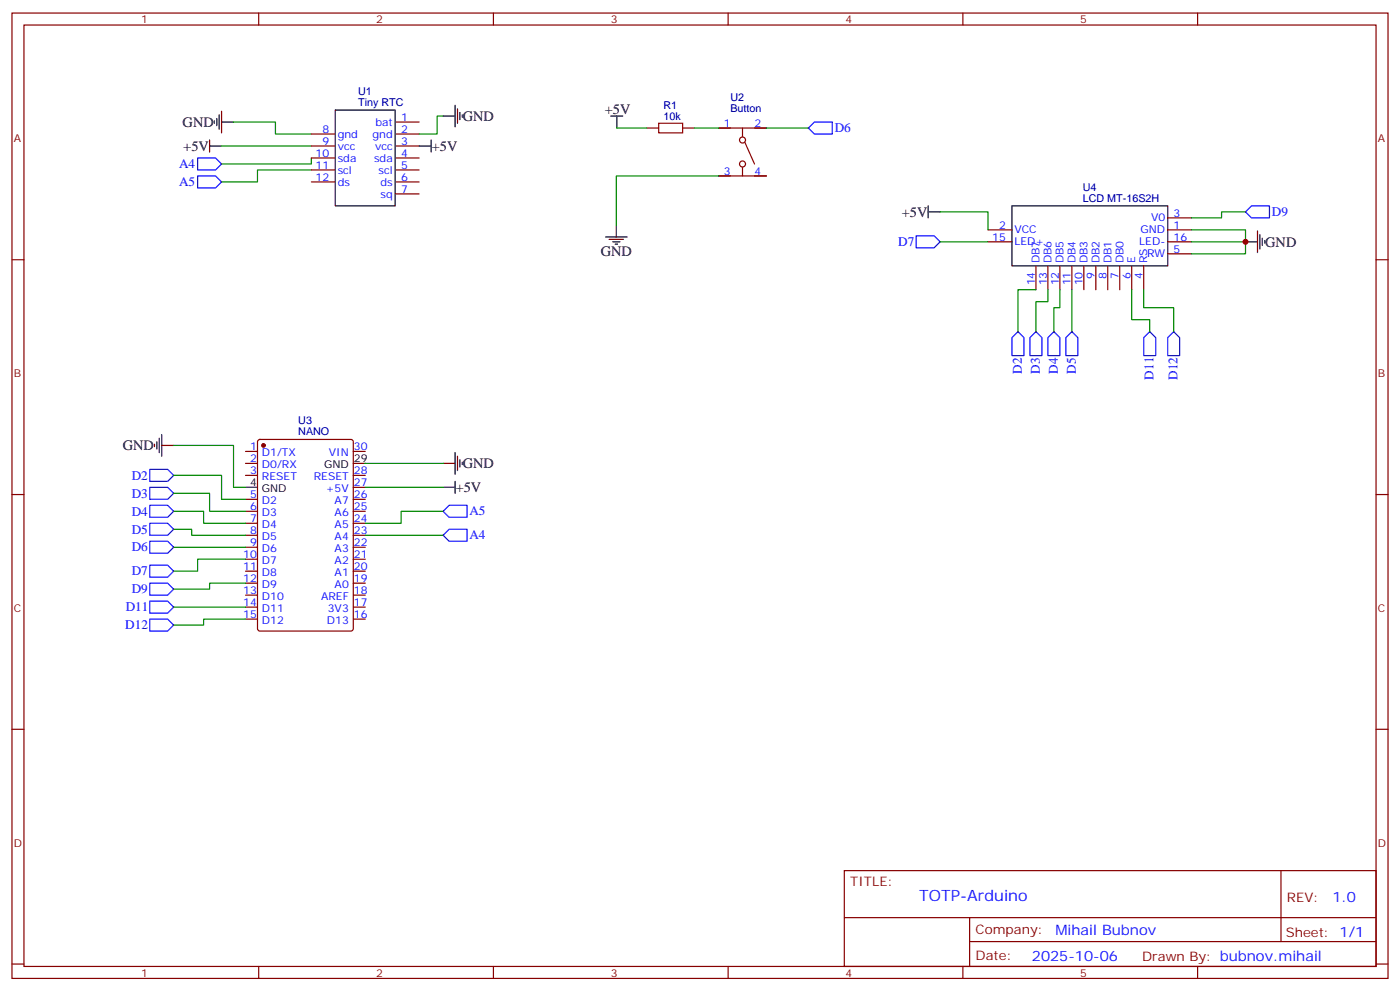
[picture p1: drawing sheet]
<svg xmlns="http://www.w3.org/2000/svg" width="412mm" height="292mm" viewBox="0 0 412 292" stroke-linecap="round" stroke-linejoin="round" font-family="sans-serif">
<g fill="none" stroke="#870000" stroke-width=".35">
<path d="M3.5 3.8h405.4v284.4h-405.4zM7.1 7.4h398.2v277.3h-398.2zM76.2 3.8v3.6M145.3 3.8v3.6M214.5 3.8v3.6M283.6 3.8v3.6M352.8 3.8v3.6M91.7 39.5h7.1M116.4 35.9h7.1M116.4 39.5h7.1M190.5 37.7h3.5M201.1 37.7h3.5"/>
<path d="M211.7 37.7h14.1M218.7 37.7v2.5M91.7 43h7.1M91.7 46.5h7.1M91.7 50.1h7.1M91.7 53.6h7.1M116.4 43h7.1M116.4 46.5h7.1M116.4 50.1h7.1M116.4 53.6h7.1M116.4 57.1h7.1M211.7 51.8h14.1"/>
<path d="M218.7 49.4v2.4M219.4 41.9l2.8 6.4M3.5 76.5h3.6M291 71.2h7.1M291 67.7h7.1M305.2 78.3v7M308.7 78.3v7M312.2 78.3v7M315.7 78.3v7M319.3 78.3v7M322.8 78.3v7M326.3 78.3v7"/>
<path d="M329.8 78.3v7M333.4 78.3v7M336.9 78.3v7M344 71.2h7M344 74.8h7M344 64.2h7M344 67.7h7M405.3 76.5h3.6M72.3 133h3.5M72.3 136.5h3.5M76.1 129.6l.5-.2h26.8l.6 .5 .1 55.3-.5 .6-27 .1-.7-.5-.1-55.3zM104.1 133h3.5"/>
<path d="M3.5 145.7h3.6M72.3 140h3.5M72.3 147.1h3.5M72.3 150.6h3.5M72.3 154.1h3.5M72.3 157.7h3.5M104.1 140h3.5M104.1 147.1h3.5M104.1 150.6h3.5M104.1 154.1h3.5M104.1 157.7h3.5M104.1 143.5h3.5"/>
<path d="M405.3 145.7h3.6M72.3 161.2h3.5M72.3 164.7h3.5M72.3 168.2h3.5M72.3 171.8h3.5M72.3 175.3h3.5M72.3 178.8h3.5M104.1 161.2h3.5M104.1 164.7h3.5M104.1 168.2h3.5M104.1 171.8h3.5M104.1 175.3h3.5"/>
<path d="M104.1 178.8h3.5M72.3 182.4h3.5M104.1 182.4h3.5M3.5 214.8h3.6M405.3 214.8h3.6M248.7 256.4h156.6v28.3h-156.6zM377.3 256.5v20.8M248.7 270.3h156.5M285.6 277.3h119.6M285.6 270.3v14.1M3.5 284h3.6M76.2 284.7v3.5"/>
<path d="M145.3 284.7v3.5M214.5 284.7v3.5M283.6 284.7v3.5M352.8 284.7v3.5M405.3 284h3.6"/>
<circle cx="218.7" cy="41.2" r=".88"/>
<circle cx="218.7" cy="48.3" r=".88"/>
</g>
<g fill="none" stroke="#000" stroke-width=".35">
<path d="M63.1 35.6v.7M63.9 34.9v2.1M64.6 33.8v4.3M65.3 35.9h3.5M65.3 32.8v6.3M98.8 32.4h17.6v28.2h-17.6zM130.5 34.2h3.6M134.1 31v6.4M134.8 32.1v4.2M135.5 33.1v2.1M136.2 33.8v.7M179.9 34.2h3.5"/>
<path d="M181.7 34.2v3.5M61.7 43h3.6M61.7 41.2v3.6M123.5 43h3.5M127 41.2v3.6M178.4 69.8h6.3M179.4 70.5h4.3M180.5 71.2h2.1M181.2 71.9h.7M181.6 66.3v3.5M273.4 62.4h3.5M273.4 60.6v3.6"/>
<path d="M298.1 60.6h45.9v17.7h-45.9zM366.9 71.2h3.5M370.4 68.1v6.3M371.1 69.1v4.2M371.8 70.2v2.1M372.5 70.9v.7M45.5 130.8v.8M46.2 130.1v2.2M46.9 129.1v4.2M47.6 131.2h3.6M47.6 128v6.4M104.1 136.5h3.5"/>
<path d="M130.5 136.5h3.6M134.1 133.3v6.4M134.8 134.4v4.2M135.5 135.4v2.1M136.2 136.1v.7M72.3 143.5h3.5M130.5 143.5h3.6M134.1 141.8v3.5"/>
</g>
<g fill="none" stroke="#00f" stroke-width=".35">
<path d="M239.9 35.9h5.3v3.6h-5.3l-1.8-1.8zM58.2 46.5h5.3l1.8 1.8-1.8 1.8h-5.3zM58.2 51.8h5.3l1.8 1.8-1.8 1.8h-5.3zM269.9 69.5h5.3l1.7 1.7-1.7 1.8h-5.3zM366.9 62.4l1.8-1.8h5.2v3.6h-5.2zM299.9 97.7l1.7 1.7v5.3h-3.5v-5.3zM303.4 99.4l1.8-1.7 1.7 1.7v5.3h-3.5zM310.4 97.7l1.8 1.7v5.3h-3.5v-5.3zM315.7 97.7l1.8 1.7v5.3h-3.5v-5.3zM338.7 97.7l1.7 1.7v5.3h-3.5v-5.3zM345.7 97.7l1.8 1.7v5.3h-3.5v-5.3zM44.1 138.3h5.3l1.8 1.7-1.8 1.8h-5.3z"/>
<path d="M44.1 159.4h5.3l1.8 1.8-1.8 1.7h-5.3zM44.1 154.1h5.3l1.8 1.8-1.8 1.8h-5.3zM44.1 148.8h5.3l1.8 1.8-1.8 1.8h-5.3zM44.1 143.5h5.3l1.8 1.8-1.8 1.8h-5.3zM130.5 157.7l1.8-1.8h5.3v3.5h-5.3zM130.5 150.6l1.8-1.8h5.3v3.6h-5.3zM44.1 166.5h5.3l1.8 1.7-1.8 1.8h-5.3zM44.1 177.1h5.3l1.8 1.7-1.8 1.8h-5.3zM44.1 171.8h5.3l1.8 1.7-1.8 1.8h-5.3zM44.1 182.4h5.3l1.8 1.7-1.8 1.8h-5.3z"/>
</g>
<g fill="none" stroke="#008700" stroke-width=".35">
<path d="M68.8 35.9h12.3v3.6h10.6M130.5 34.2h-1.7v5.3h-5.3M181.7 37.7h8.8M204.6 37.7h7.1M225.8 37.7h12.3M65.3 43h26.4M91.7 50.1h-15.9v3.5h-10.5M91.7 46.5v1.8h-26.4M211.7 51.8h-30.1v14.5M276.9 62.4h14.1v5.3M276.9 71.2h14.1M351 67.7h15.9v3.5h-15.9"/>
<path d="M366.9 62.4h-7.1v1.8h-8.8M366.9 71.2v3.6h-15.9M305.2 85.3h-5.3v12.4M308.7 85.3v3.6h-3.5v8.8M312.2 85.3v5.3h-1.8v7.1M315.7 85.3v12.4M333.4 85.3v8.9h5.3v3.5M336.9 85.3v5.3h8.8v7.1M51.2 131.2h17.6v12.3h3.5M107.6 136.5h22.9M51.2 140h14.1v7.1h7M51.2 145.3h10.5v5.3h10.6"/>
<path d="M51.2 150.6h8.8v3.5h12.3M51.2 155.9h5.2v1.8h15.9M107.6 157.7h22.9M107.6 143.5h22.9M130.5 150.6h-12.3v3.5h-10.6M51.2 161.2h21.1M51.2 178.8h21.1M72.3 164.7h-14.1v3.5h-7M72.3 171.8h-10.6v1.7h-10.5M72.3 182.4h-12.3v1.7h-8.8"/>
</g>
<path d="M194 36.3h7.1v2.8h-7.1z" fill="none" stroke="#a10000" stroke-width=".35"/>
<circle cx="77.6" cy="131.2" r=".53" fill="#870000" stroke="#870000" stroke-width=".35"/>
<circle cx="366.9" cy="71.2" r=".88" fill="#c00"/>
<text font-size="4.6" fill="#00f" x="270.8" y="265.5">TOTP-Arduino</text>
<g font-size="4.2">
<text x="136.3" y="35.6">GND</text>
<text x="178.2" y="33.5">+5V</text>
<text x="53.8" y="37.4">GND</text>
<text x="54" y="44.4">+5V</text>
<text x="127.2" y="44.4">+5V</text>
<text x="265.7" y="63.8">+5V</text>
<text x="177" y="75.4">GND</text>
<text x="372.7" y="72.6">GND</text>
<text x="36.2" y="132.6">GND</text>
<text x="136.3" y="137.9">GND</text>
<text x="134.2" y="145">+5V</text>
</g>
<g font-size="4.2" fill="#00f">
<text x="392.5" y="265.7">1.0</text>
<text x="310.9" y="275.3">Mihail Bubnov</text>
<text x="304" y="283.1">2025-10-06</text>
</g>
<g font-size="3.9" fill="#00f">
<text x="245.9" y="39">D6</text>
<text x="52.8" y="49.6">A4</text>
<text x="52.8" y="54.9">A5</text>
<text x="374.6" y="63.8">D9</text>
<text x="264.6" y="72.4">D7</text>
<text x="301" y="110" transform="rotate(-90 301 110)">D2</text>
<text x="306.3" y="110" transform="rotate(-90 306.3 110)">D3</text>
<text x="311.6" y="110" transform="rotate(-90 311.6 110)">D4</text>
<text x="316.9" y="110" transform="rotate(-90 316.9 110)">D5</text>
<text x="339.8" y="111.8" transform="rotate(-90 339.8 111.8)">D11</text>
<text x="346.9" y="111.9" transform="rotate(-90 346.9 111.9)">D12</text>
<text x="38.8" y="141.3">D2</text>
<text x="38.8" y="146.6">D3</text>
<text x="38.8" y="151.8">D4</text>
<text x="138.3" y="151.8">A5</text>
<text x="38.8" y="157.1">D5</text>
<text x="138.3" y="158.9">A4</text>
<text x="38.8" y="162.4">D6</text>
<text x="38.8" y="169.5">D7</text>
<text x="38.8" y="174.8">D9</text>
<text x="36.9" y="185.4">D12</text>
<text x="37" y="180.1">D11</text>
</g>
<g font-size="3.9" fill="#800">
<text x="250.5" y="261">TITLE:</text>
<text x="379.1" y="265.7">REV:</text>
<text x="287.4" y="275.2">Company:</text>
<text x="378.7" y="275.8">Sheet: 1/1</text>
<text x="287.4" y="282.9">Date:</text>
<text x="336.4" y="283">Drawn By: bubnov.mihail</text>
</g>
<g font-size="3.2" fill="#800">
<text x="41.6" y="6.8">1</text>
<text x="110.8" y="6.8">2</text>
<text x="179.9" y="6.8">3</text>
<text x="249.1" y="6.8">4</text>
<text x="318.2" y="6.8">5</text>
<text x="4.1" y="41.9">A</text>
<text x="405.9" y="41.9">A</text>
<text x="4.1" y="111.1">B</text>
<text x="405.9" y="111.1">B</text>
<text x="4.1" y="180.2">C</text>
<text x="405.9" y="180.2">C</text>
<text x="4.1" y="249.4">D</text>
<text x="405.9" y="249.4">D</text>
<text x="41.6" y="287.7">1</text>
<text x="110.8" y="287.7">2</text>
<text x="179.9" y="287.7">3</text>
<text x="249.1" y="287.7">4</text>
<text x="318.2" y="287.7">5</text>
</g>
<g font-size="3.2" fill="#000080">
<text x="105.5" y="28.1">U1</text>
<text x="215.2" y="29.8">U2</text>
<text x="105.5" y="31.2">Tiny RTC</text>
<text x="195.4" y="35.2">10k</text>
<text x="195.4" y="32">R1</text>
<text x="215.2" y="33">Button</text>
<text x="318.9" y="59.4">LCD MT-16S2H</text>
<text x="318.9" y="56.2">U4</text>
<text x="87.9" y="125">U3</text>
<text x="87.9" y="128.2">NANO</text>
</g>
<g font-size="3.2" fill="#00f">
<text x="118.2" y="35.6">1</text>
<text x="95" y="39.1">8</text>
<text x="99.5" y="40.5">gnd</text>
<text x="109.7" y="40.5">gnd</text>
<text x="110.6" y="37">bat</text>
<text x="118.2" y="39.1">2</text>
<text x="213.2" y="37.4">1</text>
<text x="222.2" y="37.4">2</text>
<text x="93" y="46.2">10</text>
<text x="95" y="42.7">9</text>
<text x="99.5" y="44.1">vcc</text>
<text x="99.5" y="47.6">sda</text>
<text x="110.2" y="47.6">sda</text>
<text x="110.5" y="44.1">vcc</text>
<text x="118.2" y="42.7">3</text>
<text x="118.2" y="46.2">4</text>
<text x="93" y="49.7">11</text>
<text x="93" y="53.2">12</text>
<text x="99.5" y="51.1">scl</text>
<text x="111.5" y="51.1">scl</text>
<text x="118.2" y="49.7">5</text>
<text x="118.2" y="53.2">6</text>
<text x="213.2" y="51.5">3</text>
<text x="222.2" y="51.5">4</text>
<text x="99.5" y="54.6">ds</text>
<text x="112.1" y="54.6">ds</text>
<text x="112.1" y="58.2">sq</text>
<text x="118.2" y="56.8">7</text>
<text x="339.1" y="65.2">V0</text>
<text x="345.7" y="63.8">3</text>
<text x="292.3" y="70.9">15</text>
<text x="294.3" y="67.3">2</text>
<text x="298.8" y="68.8">VCC</text>
<text x="336" y="68.8">GND</text>
<text x="345.7" y="70.9">16</text>
<text x="345.7" y="67.3">1</text>
<text x="298.8" y="72.3">LED+</text>
<text x="306.2" y="77.6" transform="rotate(-90 306.2 77.6)">DB7</text>
<text x="309.7" y="77.6" transform="rotate(-90 309.7 77.6)">DB6</text>
<text x="313.3" y="77.6" transform="rotate(-90 313.3 77.6)">DB5</text>
<text x="316.8" y="77.6" transform="rotate(-90 316.8 77.6)">DB4</text>
<text x="320.3" y="77.6" transform="rotate(-90 320.3 77.6)">DB3</text>
<text x="323.8" y="77.6" transform="rotate(-90 323.8 77.6)">DB2</text>
<text x="327.4" y="77.6" transform="rotate(-90 327.4 77.6)">DB1</text>
<text x="330.9" y="77.6" transform="rotate(-90 330.9 77.6)">DB0</text>
<text x="334.4" y="77.6" transform="rotate(-90 334.4 77.6)">E</text>
<text x="335.6" y="72.3">LED-</text>
<text x="337.9" y="75.8">RW</text>
<text x="338" y="77.6" transform="rotate(-90 338 77.6)">RS</text>
<text x="345.7" y="74.4">5</text>
<text x="322.4" y="82.1" transform="rotate(-90 322.4 82.1)">9</text>
<text x="326" y="82.1" transform="rotate(-90 326 82.1)">8</text>
<text x="329.5" y="82.1" transform="rotate(-90 329.5 82.1)">7</text>
<text x="333" y="82.1" transform="rotate(-90 333 82.1)">6</text>
<text x="336.5" y="82.1" transform="rotate(-90 336.5 82.1)">4</text>
<text x="304.8" y="84.1" transform="rotate(-90 304.8 84.1)">14</text>
<text x="308.3" y="84.1" transform="rotate(-90 308.3 84.1)">13</text>
<text x="311.9" y="84.1" transform="rotate(-90 311.9 84.1)">12</text>
<text x="315.4" y="84.1" transform="rotate(-90 315.4 84.1)">11</text>
<text x="318.9" y="84.1" transform="rotate(-90 318.9 84.1)">10</text>
<text x="73.7" y="132.6">1</text>
<text x="73.7" y="136.1">2</text>
<text x="77.2" y="134.4">D1/TX</text>
<text x="77.2" y="137.9">D0/RX</text>
<text x="96.9" y="134.4">VIN</text>
<text x="104.2" y="132.6">30</text>
<text x="73.7" y="139.7">3</text>
<text x="77.2" y="141.4">RESET</text>
<text x="92.4" y="141.4">RESET</text>
<text x="104.2" y="143.2">27</text>
<text x="104.2" y="139.7">28</text>
<text x="73.7" y="146.7">5</text>
<text x="77.2" y="148.5">D2</text>
<text x="96" y="145">+5V</text>
<text x="98.6" y="148.5">A7</text>
<text x="104.2" y="146.7">26</text>
<text x="73.7" y="150.2">6</text>
<text x="73.7" y="153.8">7</text>
<text x="77.2" y="152">D3</text>
<text x="77.2" y="155.5">D4</text>
<text x="98.6" y="155.5">A5</text>
<text x="98.6" y="152">A6</text>
<text x="104.2" y="153.8">24</text>
<text x="104.2" y="150.2">25</text>
<text x="73.7" y="157.3">8</text>
<text x="73.7" y="160.8">9</text>
<text x="77.2" y="159.1">D5</text>
<text x="98.6" y="159.1">A4</text>
<text x="104.2" y="160.8">22</text>
<text x="104.2" y="157.3">23</text>
<text x="71.6" y="164.4">10</text>
<text x="71.6" y="167.9">11</text>
<text x="77.2" y="162.6">D6</text>
<text x="77.2" y="166.1">D7</text>
<text x="98.6" y="166.1">A2</text>
<text x="98.6" y="162.6">A3</text>
<text x="104.2" y="167.9">20</text>
<text x="104.2" y="164.4">21</text>
<text x="71.6" y="171.4">12</text>
<text x="77.2" y="169.7">D8</text>
<text x="77.2" y="173.2">D9</text>
<text x="98.6" y="173.2">A0</text>
<text x="98.6" y="169.7">A1</text>
<text x="104.2" y="171.4">19</text>
<text x="71.6" y="174.9">13</text>
<text x="71.6" y="178.5">14</text>
<text x="77.2" y="176.7">D10</text>
<text x="94.6" y="176.7">AREF</text>
<text x="104.2" y="178.5">17</text>
<text x="104.2" y="174.9">18</text>
<text x="71.6" y="182">15</text>
<text x="77.2" y="180.2">D11</text>
<text x="77.2" y="183.8">D12</text>
<text x="96.3" y="183.8">D13</text>
<text x="96.6" y="180.2">3V3</text>
<text x="104.2" y="182">16</text>
</g>
<g font-size="3.2">
<text x="95.5" y="137.9">GND</text>
<text x="104.2" y="136.1">29</text>
<text x="73.7" y="143.2">4</text>
<text x="77.2" y="145">GND</text>
</g>
</svg>
